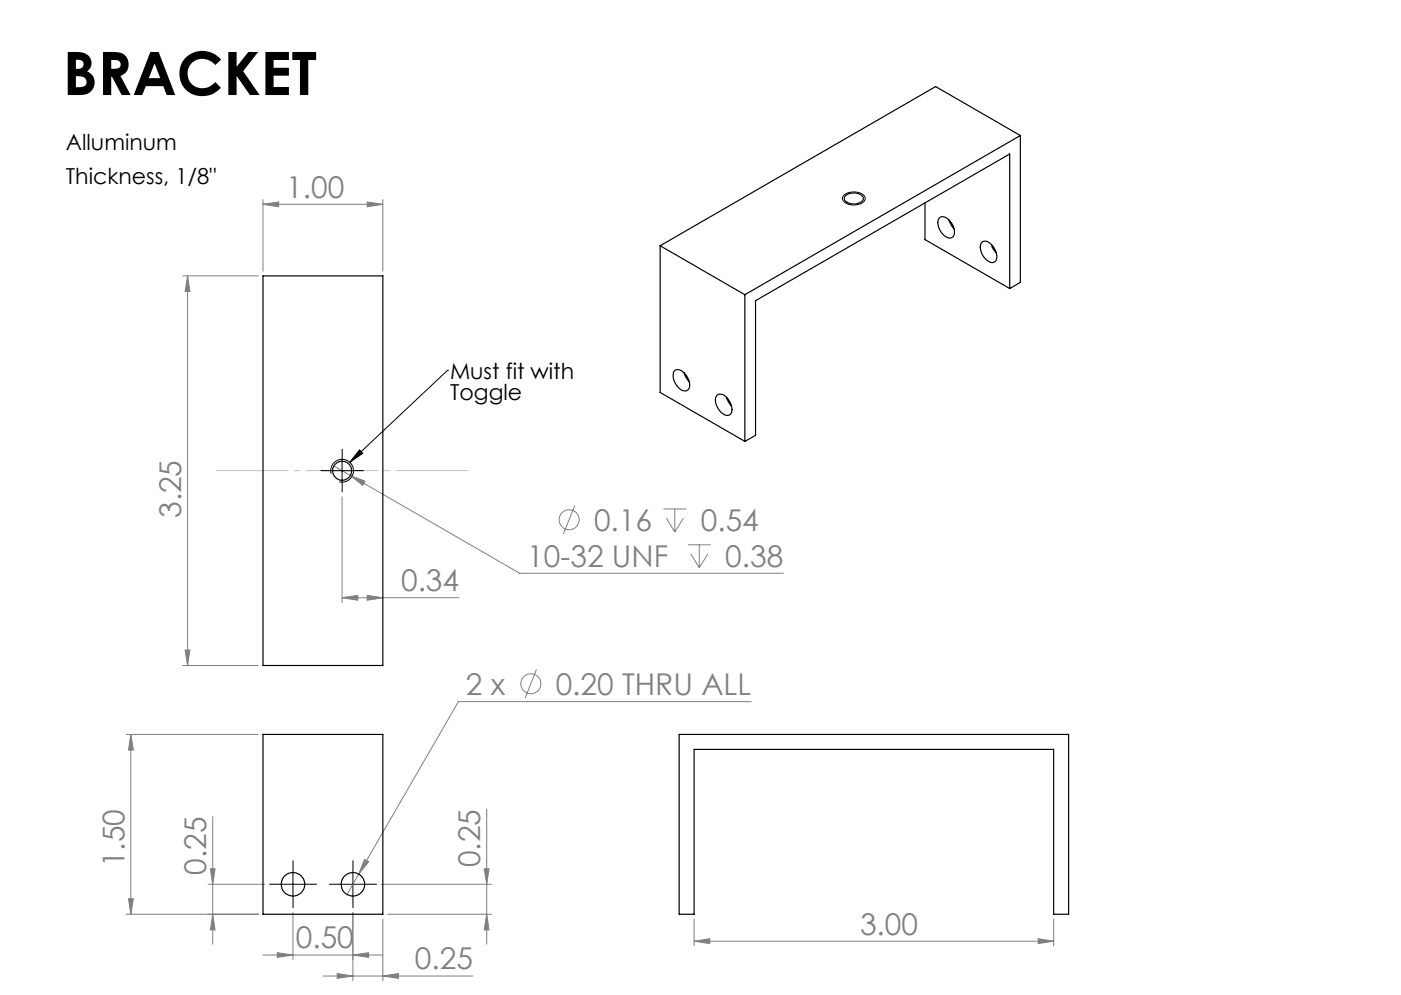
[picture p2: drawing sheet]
<svg xmlns="http://www.w3.org/2000/svg" width="297mm" height="211mm" viewBox="0 0 297 211" stroke-linecap="round" stroke-linejoin="round" font-family="sans-serif">
<g fill="none" stroke="#808080" stroke-width=".21">
<path d="M38.7 58.5h16.1M39.8 58.5l.5 3.3h-1.1zM39.8 58.5v82.5M55.7 43.3l3.4-.5v1zM55.7 42.3v15.2M55.7 43.3h25.4M77.8 42.8l3.3 .5-3.3 .5zM81.1 42.3v15.2M70.8 98.7l39.3 22.8h55.9M72.5 105.3v22.4M74.3 100.8l3.1 1.2-.5 .8zM121.8 107.1l-2.4 6"/>
<path d="M140.6 107.8h4.9M141.2 109.8l1.8 2.9M143 107.8v4.9M144.9 109.8l-1.9 2.9M145.8 115.4h4.8M146.4 117.4l1.8 2.9M148.2 115.4v4.9M150 117.4l-1.8 2.9M39.2 137.7h1.1l-.5 3.3zM72.5 126.6l3.3-.4v1zM72.5 126.6h24.8M77.8 126.2l3.3 .4-3.3 .6z"/>
<path d="M26.7 155.6h28.1M27.7 155.6l.6 3.3h-1.1zM27.7 155.6v38.1M38.7 141h16.1M113.7 141.9l-2.4 6M159.2 148.7h-62l-21.2 36.5M45.1 173v27.1M103.2 171.4v28.7M26.7 193.7h28.1M27.2 190.4h1.1l-.6 3.3zM44.1 187.4h12M44.6 184.1h1l-.5 3.3z"/>
<path d="M45.1 193.7l.5 3.3h-1zM62.1 193.4v9.9M74.8 193.4v14.4M76 185.2l-2.4 4.3M77.3 182.1l.8 .5-2.1 2.6zM80.8 187.4h23.3M81.1 194.7v13.1M82.1 193.7h22M102.6 184.1h1l-.4 3.3zM103.2 193.7l.4 3.3h-1zM147.1 199.4l3.3-.5v1zM147.1 194.7v5.7"/>
<path d="M147.1 199.4h76.2M220 198.9l3.3 .5-3.3 .5zM223.3 194.7v5.7M55.7 202.4h25.4M58.8 201.9l3.3 .5-3.3 .4zM68.4 206.8h31.8M71.5 206.3l3.3 .5-3.3 .5zM74.8 202.4l3.3-.5v.9zM81.1 206.8l3.4-.5v1z"/>
<circle cx="120.6" cy="110.1" r="2.11"/>
<circle cx="112.5" cy="144.8" r="2.11"/>
</g>
<path d="M178.8 41.5a3.3 3.3 0 0 1 4.4 .1 1.2 1.2 0 0 1-1.1 1.7 2.9 2.9 0 0 1-3.5-1.1zM94.9 78.5h.1M94.9 78.5l-20.8 19.5M70 99.7h5M72.5 97.2v5M76.2 95.3l.7 .8-2.8 1.9zM70.2 100.4a2.4 2.4 0 0 1 2.1-3.1 2.4 2.4 0 0 1 2.6 2.6 2.4 2.4 0 0 1-3 2.2M59.6 187.4h5M62.1 184.9v5M72.3 187.4h5M74.8 184.9v5" fill="none" stroke="#000" stroke-width=".21"/>
<path d="M70 99.7h-2M72.5 97.2v-2M75 99.7h2M72.5 102.2v2M59.6 187.4h-2.5M62.1 184.9v-2.5M62.1 189.9v2.4M64.6 187.4h2.5M72.3 187.4h-2.5M74.8 184.9v-2.5M74.8 189.9v2.4M77.3 187.4h2.5" fill="none" stroke="#000" stroke-width=".21" stroke-dasharray="15.2 1.3 1.3 1.3"/>
<path d="M45.4 99.7h54.2" fill="none" stroke="#c0c0c0" stroke-width=".21" stroke-dasharray="15.2 1.3 1.3 1.3" stroke-dashoffset="-.4"/>
<g fill="#808080">
<path d="M74.8 202.4l3.3-.5v.9zM58.8 201.9l3.3 .5-3.3 .4zM77.8 42.8l3.3 .5-3.3 .5zM55.7 43.3l3.4-.5v1z"/>
<path d="M71.5 206.3l3.3 .5-3.3 .5zM81.1 206.8l3.4-.5v1zM77.3 182.1l-1.3 3.1 2.1-2.6zM74.3 100.8l2.6 2 .5-.8zM72.5 126.6l3.3-.4v1zM77.8 126.2l3.3 .4-3.3 .6z"/>
<path d="M220 198.9l3.3 .5-3.3 .5zM147.1 199.4l3.3-.5v1z"/>
<path d="M27.7 155.6l.6 3.3h-1.1zM27.2 190.4h1.1l-.6 3.3zM102.6 184.1h1l-.4 3.3zM103.2 193.7l.4 3.3h-1zM44.6 184.1h1l-.5 3.3zM45.1 193.7l.5 3.3h-1zM39.8 58.5l.5 3.3h-1.1zM39.2 137.7h1.1l-.5 3.3z"/>
</g>
<path d="M76.2 95.3l.7 .8-2.8 1.9z" fill="#000"/>
<g fill="none" stroke="#000" stroke-width=".25">
<path d="M216.3 28.7l-58.4 33.7M216.3 28.7v31.1l-2.3 1.3M216.3 28.7l-18-10.4-58.4 33.8M55.7 58.5h25.4v82.5h-25.4zM139.9 52.1l18 10.3M139.9 52.1v31l18 10.4M179.1 41.5a2.62 2.62 0 0 1 3.9 .4 1.31 1.31 0 0 1-1.5 1.3 2.23 2.23 0 0 1-2.6-1.1zM196 43v7.8l18 10.3M199.1 46.1a1.89 1.89 0 0 1 2.5 1.1 2.45 2.45 0 0 1 .3 3.1 2.06 2.06 0 0 1-2.6-1.4 2.54 2.54 0 0 1-.2-2.8zM201.1 46.6l.5 1.2 .6 .7M208.1 51.3a1.85 1.85 0 0 1 2.5 1.1 2.33 2.33 0 0 1 .2 3.1 1.75 1.75 0 0 1-2.3-1 2.71 2.71 0 0 1-.4-3.2zM210.1 51.8l.3 .8 .8 1.1"/>
<path d="M142.9 78.6a1.33 1.33 0 0 1 2 .3 2.94 2.94 0 0 1 .9 3.7 1.67 1.67 0 0 1-2.3-.8 2.93 2.93 0 0 1-.6-3.2zM145 79l.4 .9 .6 1M157.9 62.4v31.1M214 61.1v-28.5l-53.9 31.1v28.6l-2.2 1.2M151.9 83.8a1.45 1.45 0 0 1 2.2 .5 2.99 2.99 0 0 1 .7 3.5 1.88 1.88 0 0 1-2.5-1.1 2.66 2.66 0 0 1-.4-2.9zM154 84.2l.4 .9 .6 .9M55.7 155.6h25.4v38.1h-25.4zM143.9 155.6h82.6v38.1h-3.2v-34.9h-76.2v34.9h-3.2z"/>
<circle cx="72.5" cy="99.7" r="2.02"/>
<circle cx="62.1" cy="187.4" r="2.49"/>
<circle cx="74.8" cy="187.4" r="2.49"/>
</g>
<text font-size="12.7" x="13.3" y="20.1">BRACKET</text>
<g font-size="6.3" fill="#808080">
<text x="60.7" y="41.9">1.00</text>
<text x="38.4" y="109.8" transform="rotate(-90 38.4 109.8)">3.25</text>
<text x="125.9" y="112.5">0.16</text>
<text x="148.5" y="112.5">0.54</text>
<text x="85" y="125.3">0.34</text>
<text x="111.8" y="120.1">10-32 UNF</text>
<text x="153.7" y="120.1">0.38</text>
<text x="98.8" y="147.3">2 x</text>
<text x="117.8" y="147.3">0.20 THRU ALL</text>
<text x="26.4" y="183.7" transform="rotate(-90 26.4 183.7)">1.50</text>
<text x="43.7" y="185.3" transform="rotate(-90 43.7 185.3)">0.25</text>
<text x="101.8" y="183.7" transform="rotate(-90 101.8 183.7)">0.25</text>
<text x="62.7" y="201">0.50</text>
<text x="182.3" y="198">3.00</text>
<text x="87.9" y="205.4">0.25</text>
</g>
<g font-size="4.7">
<text x="14" y="31.9">Alluminum</text>
<text x="14" y="39">Thickness, 1/8&quot;</text>
<text x="95.4" y="80.2">Must fit with</text>
<text x="95.4" y="84.7">Toggle</text>
</g>
</svg>
